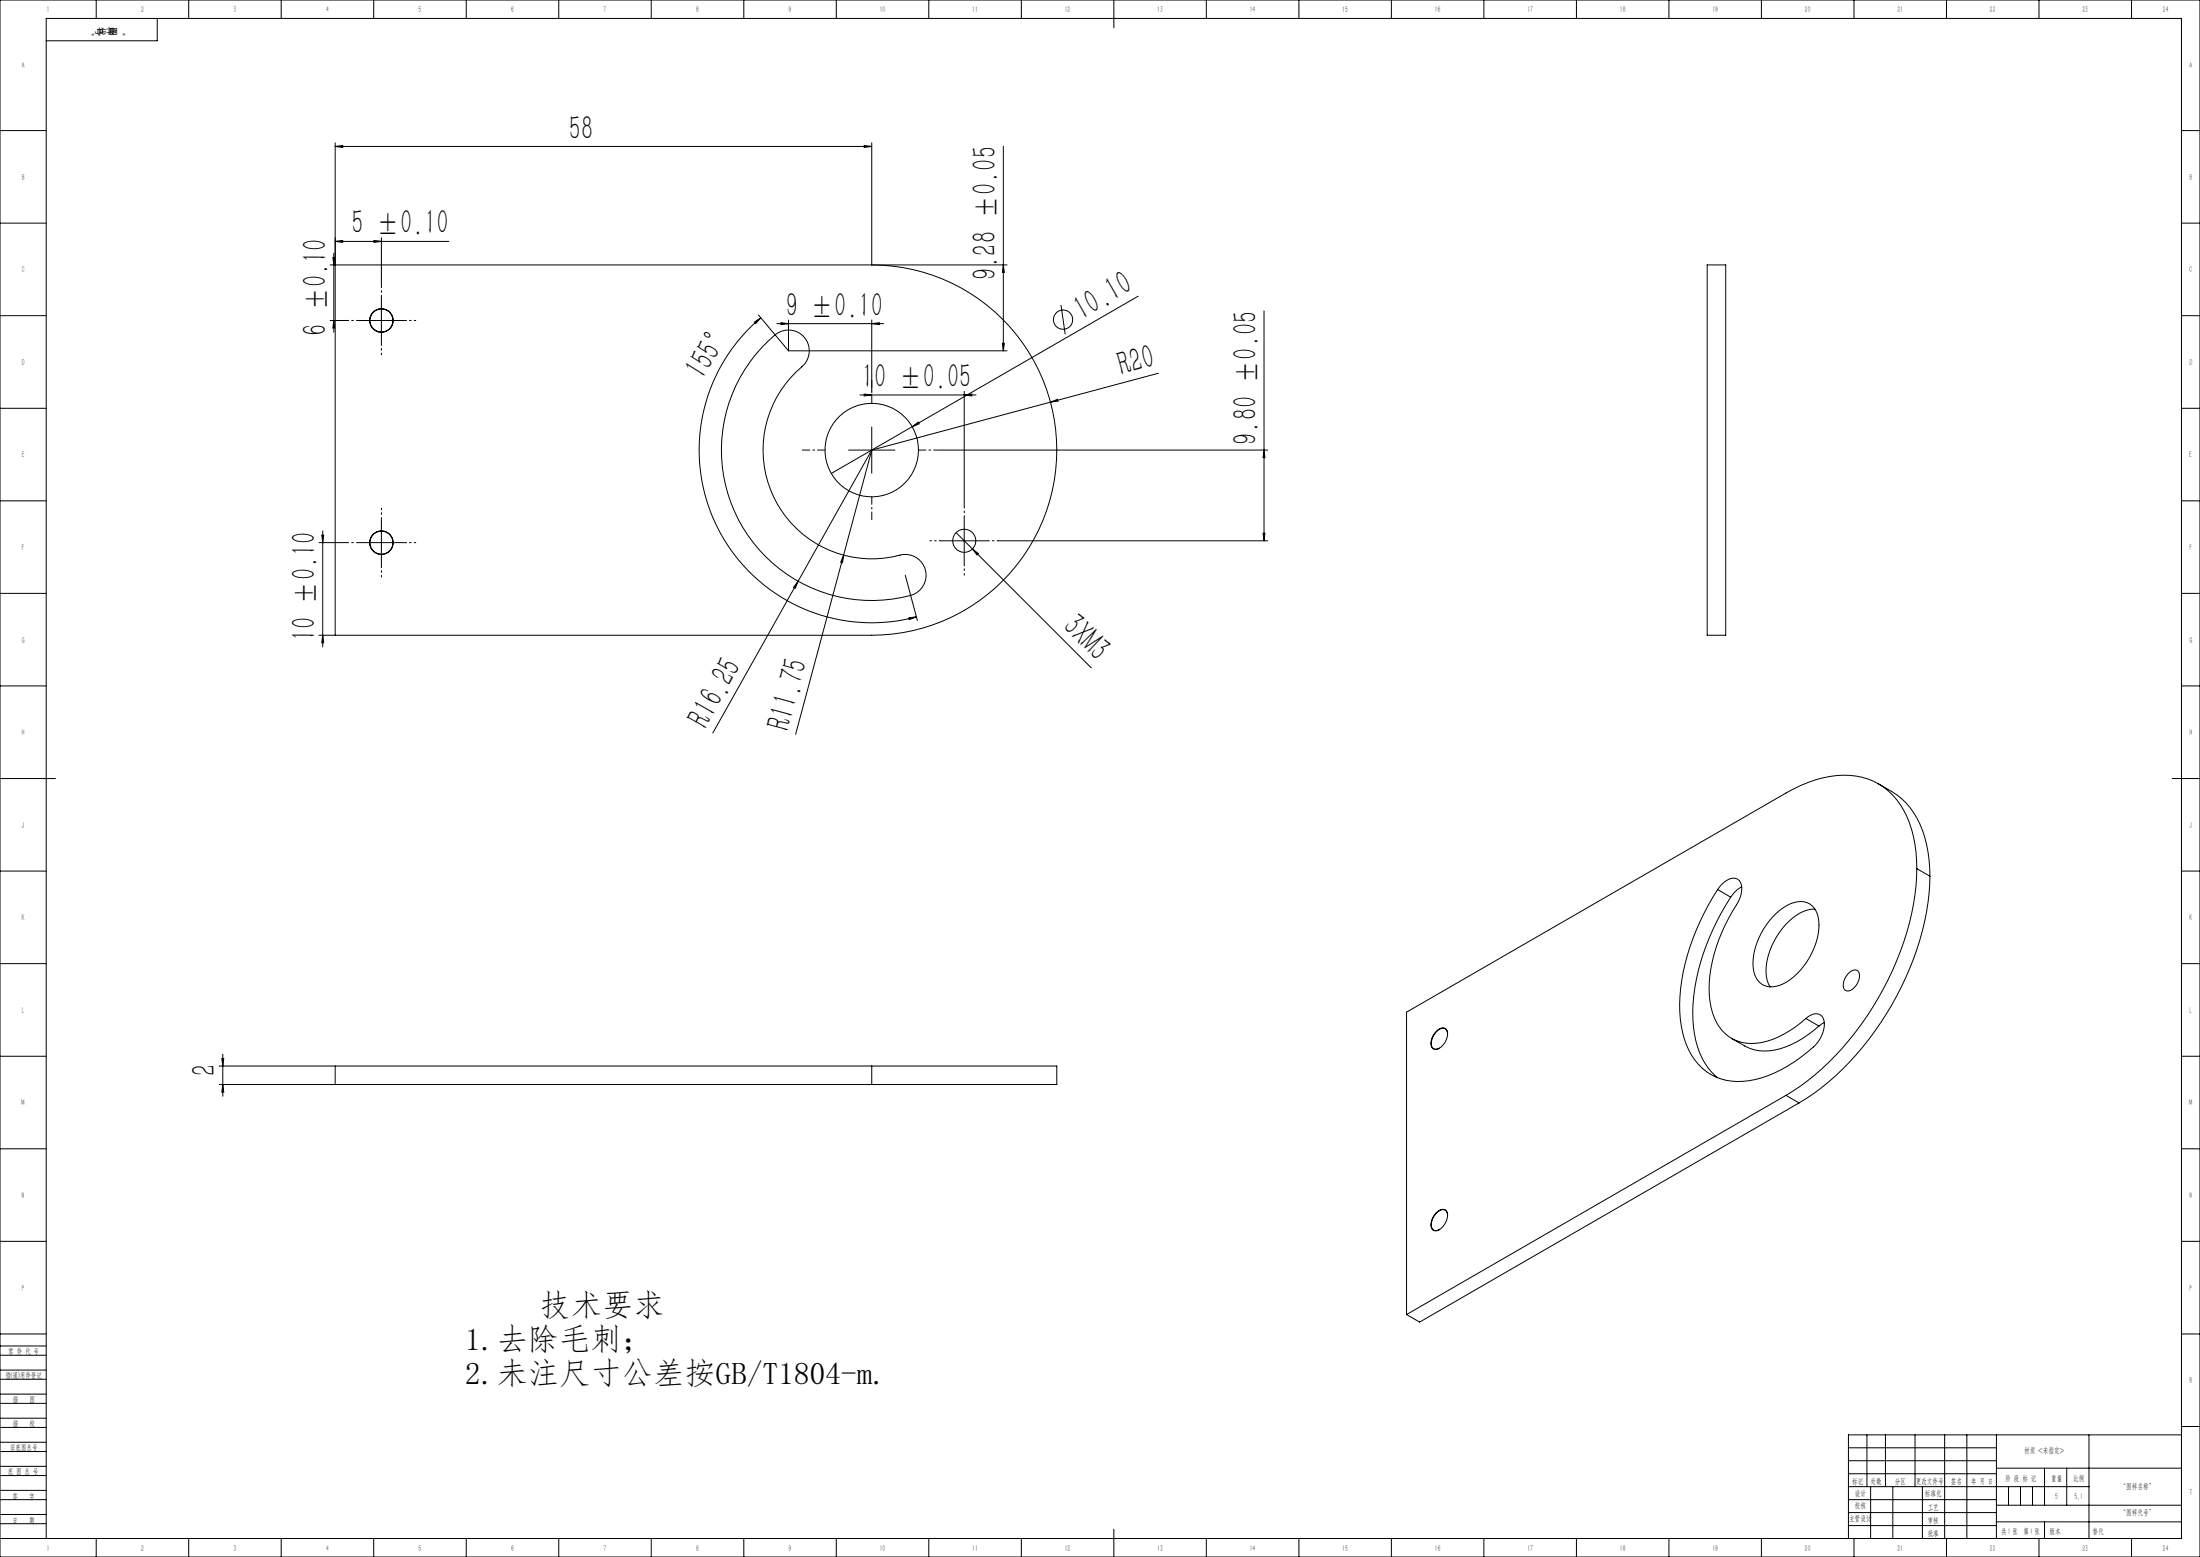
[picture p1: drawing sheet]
<svg xmlns="http://www.w3.org/2000/svg" width="1189mm" height="841mm" viewBox="0 0 1189 841" stroke-linecap="round" stroke-linejoin="round" font-family="sans-serif">
<g fill="none" stroke="#000" stroke-width=".54">
<path d="M0 0h1189v841h-1189zM52 0v10M85 10v12h-60M102 0v10M152 0v10M202 0v10M252 0v10M302 0v10M352 0v10M402 0v10M452 0v10M502 0v10"/>
<path d="M552 0v10M602 0v15M652 0v10M702 0v10M752 0v10M802 0v10M852 0v10M902 0v10M952 0v10M1002 0v10M1052 0v10M1102 0v10"/>
<path d="M1152 0v10M0 71h25M181 79h4v1zM181 77v266M181 79h290M467 79h4l-4 1zM471 77v66a100 100 0 0 1 100 100 100 100 0 0 1-100 100h-299M542 79v110M1179 71h10M0 121h25M180 139h1l-1 4zM180 137v42"/>
<path d="M181 130h4v1zM181 130h62M202 130h4l-4 1zM206 128v26M1179 121h10M178 143h366M542 143l1 4h-1zM615 160l-122 70M923 143h10v200h-10zM0 171h25M178 173h9M180 173l1 4h-1z"/>
<path d="M194 173h25M206 161v25M408 174l3-2-3 3zM410 170l16 19M411 172a93 93 0 0 0-23 114 93 93 0 0 0 107 47M420 175h57M422 174l4 1h-4zM426 173v16M471 175l4-1v1zM471 173v38M573 165l3 16M683 168v124"/>
<path d="M1179 171h10M415 184a13 13 0 0 1 18-4 11 11 0 0 1 0 18 59 59 0 0 0-14 73 59 59 0 0 0 69 29 11 11 0 0 1 12 9 11 11 0 0 1-8 13 81 81 0 0 1-92-39 81 81 0 0 1 15-99zM426 189h118M542 185h1l-1 4zM465 213h62M467 213h4l-4 1zM521 213h4v1zM521 211v62M568 217l4-1v1zM626 202l-155 41M0 221h25M471 231v25"/>
<path d="M493 230l3-2 1 1zM493 230l-44 26M1179 221h10M459 243h25M471 243l-40 71M471 243l-15 57M509 243h176M683 243l1 4h-1zM0 271h25M521 280v25M1179 271h10M172 293h15"/>
<path d="M174 289h1l-1 4zM174 287v62M194 293h25M206 281v25M456 300l-1 4h-1zM456 300l-26 97M509 292h25M517 288l9 9M526 297l3 2-1 1zM526 297l64 64M540 292h145M683 288h1l-1 4z"/>
<path d="M431 314l-1 4-1-1zM431 314l-46 82M489 311l7 24M0 321h25M491 334l4-1-4 2zM1179 321h10M174 343l1 4h-1zM0 371h25M1179 371h10M0 421h30M1015 423a45 45 0 0 1 27 37l1 13M1174 421h15"/>
<path d="M0 471h25M941 479l-3 3-3 3M1036 469a54 54 0 0 0-15-42 40 40 0 0 0-40-6l-8 3-8 4-205 119v163M1036 469a154 154 0 0 1-37 93 130 130 0 0 1-34 30M1036 469l7 4M1043 473a157 157 0 0 1-44 101l-15 14-12 8M1179 471h10M928 480a115 115 0 0 0-20 70 38 38 0 0 0 17 30 39 39 0 0 0 38-2 63 63 0 0 0 21-17 11 11 0 0 0 0-13h-2h-2l-4 2M928 480a10 10 0 0 1 11-5 10 10 0 0 1 0 14 81 81 0 0 0-15 52 23 23 0 0 0 20 22 43 43 0 0 0 32-13M928 480l7 5M935 485a115 115 0 0 0-20 69 39 39 0 0 0 13 28M960 493a16 16 0 0 1 18-5 17 17 0 0 1 4 19 36 36 0 0 1-22 26 10 10 0 0 1-13-12 39 39 0 0 1 13-28z"/>
<path d="M981 491a26 26 0 0 0-21 15 28 28 0 0 0-3 27M0 521h25M999 526a3 3 0 0 1 3-2 3 3 0 0 1 3 2 8 8 0 0 1-7 9 5 5 0 0 1 0-8zM1179 521h10M776 557a3 3 0 0 1 3-2 3 3 0 0 1 3 2 8 8 0 0 1-7 10 5 5 0 0 1 0-8zM782 559a2.9 2.9 0 0 0-2-4 2.9 2.9 0 0 0-3 2 8 8 0 0 0-3 9l2 1 2-1M976 550l7 4M983 554a45 45 0 0 1-32 14l-5-2-10-5M986 552l-3 2M0 571h25M118 576h353M120 572h1l-1 4z"/>
<path d="M120 569v23M181 576v10M471 576h100v10h-100M471 576v10M1179 571h10M118 586h353M120 586l1 4h-1zM965 592l-205 118M965 592l7 4M972 596l-205 118-7-4M0 621h25M1179 621h10"/>
<path d="M776 655a3 3 0 0 1 3-2 3 3 0 0 1 3 2 8 8 0 0 1-7 10 5 5 0 0 1 0-8zM782 656a2.9 2.9 0 0 0-2-3 2.9 2.9 0 0 0-3 2 8 8 0 0 0-3 9l2 1 2-1M0 671h25M1179 671h10M0 732h25M0 727h25M0 721h25M1179 721h10M0 745h25M0 740h25M0 758h25M0 753h25"/>
<path d="M0 771h25M0 766h25M0 779h25M1009 775v28M1019 775v28M1035 775v28M1051 775v56M1063 775v56M1079 775v56M1129 775v56M1179 771h10M1179 775h-180v56"/>
<path d="M0 784h25M0 797h25M0 792h25M999 782h80M999 789h80M999 796h80M1079 793h100M1105 793v20M1117 793v20M0 810h25M0 805h25M0 818h25"/>
<path d="M999 810h80M999 803h130M999 817h80M1011 803v28M1023 803v28M1039 803v28M1079 813h100M1085 803v10M1092 803v10M1098 803v10M0 823h25M0 831h1179v-821h-1154v821"/>
<path d="M52 831v10M102 831v10M152 831v10M202 831v10M252 831v10M302 831v10M352 831v10M402 831v10M452 831v10M502 831v10M552 831v10M602 826v15"/>
<path d="M652 831v10M702 831v10M752 831v10M802 831v10M852 831v10M902 831v10M952 831v10M999 824h80M1002 831v10M1052 831v10M1079 822h100M1102 831v10"/>
<path d="M1105 822v9M1152 831v10"/>
<circle cx="206" cy="173" r="6"/>
<circle cx="575" cy="173" r="5"/>
<circle cx="471" cy="243" r="25"/>
<circle cx="206" cy="293" r="6"/>
<circle cx="521" cy="292" r="6"/>
</g>
<path d="M471 218v-13M446 243h-13M496 243h13M471 268v13" fill="none" stroke="#000" stroke-width=".54" stroke-dasharray="30.5 1.3 1.3 1.3" stroke-dashoffset="26" stroke-linecap="butt"/>
<path d="M194 173h-7M206 161v-7M219 173h6M206 186v6M521 280v-7M194 293h-7M206 281v-7M219 293h6M509 292h-7M534 292h6M206 306v6M521 305v6" fill="none" stroke="#000" stroke-width=".54" stroke-dasharray="30.5 1.3 1.3 1.3" stroke-dashoffset="29.3" stroke-linecap="butt"/>
<g fill="#000">
<path d="M568 217l4-1v1zM493 230l3-2 1 1zM456 300l-1 4h-1zM526 297l3 2-1 1zM431 314l-1 4-1-1z"/>
<path d="M180 173l1 4h-1zM180 139h1l-1 4zM120 586l1 4h-1zM120 572h1l-1 4z"/>
<path d="M408 174l3-2-3 3zM491 334l4-1-4 2z"/>
<path d="M422 174l4 1h-4zM471 175l4-1v1zM181 79h4v1zM467 79h4l-4 1z"/>
<path d="M521 213h4v1zM467 213h4l-4 1zM202 130h4l-4 1zM181 130h4v1z"/>
<path d="M174 289h1l-1 4zM174 343l1 4h-1zM542 143l1 4h-1zM542 185h1l-1 4zM683 243l1 4h-1zM683 288h1l-1 4z"/>
</g>
<g font-size="18.8">
<text x="307" y="75">58</text>
<text x="190" y="127">5 ±0.10</text>
<text x="539" y="151" transform="rotate(-90 539 151)">9.28 ±0.05</text>
<text x="425" y="171">9 ±0.10</text>
<text x="585" y="173" transform="rotate(-30 585 173)">10.10</text>
<text x="177" y="181" transform="rotate(-90 177 181)">6 ±0.10</text>
<text x="606" y="203" transform="rotate(-15 606 203)">R20</text>
<text x="380" y="206" transform="rotate(-58 380 206)">155°</text>
<text x="466" y="210">10 ±0.05</text>
<text x="679" y="240" transform="rotate(-90 679 240)">9.80 ±0.05</text>
<text x="574" y="339" transform="rotate(45 574 339)">3XM3</text>
<text x="171" y="346" transform="rotate(-90 171 346)">10 ±0.10</text>
<text x="382" y="394" transform="rotate(-61 382 394)">R16.25</text>
<text x="426" y="396" transform="rotate(-75 426 396)">R11.75</text>
<text x="117" y="581" transform="rotate(-90 117 581)">2</text>
</g>
<g font-size="16.9">
<text x="292" y="711">技术要求</text>
<text x="251" y="729">1.去除毛刺；</text>
<text x="251" y="748">2.未注尺寸公差按GB/T1804-m.</text>
</g>
<g font-size="4.8" fill="#0a0605">
<text x="51" y="16" transform="rotate(-180 51 16)">”</text>
<text x="52" y="14" transform="rotate(90 52 14)">号</text>
<text x="53" y="14" transform="rotate(90 53 14)">代</text>
<text x="58" y="14" transform="rotate(90 58 14)">样</text>
<text x="60" y="14" transform="rotate(90 60 14)">图</text>
<text x="68" y="16" transform="rotate(-180 68 16)">“</text>
</g>
<g font-size="4.4">
<text x="25" y="7">1</text>
<text x="76" y="7">2</text>
<text x="126" y="7">3</text>
<text x="176" y="7">4</text>
<text x="226" y="7">5</text>
<text x="276" y="7">6</text>
<text x="326" y="7">7</text>
<text x="376" y="7">8</text>
<text x="426" y="7">9</text>
<text x="475" y="7">10</text>
<text x="525" y="7">11</text>
<text x="575" y="7">12</text>
<text x="625" y="7">13</text>
<text x="675" y="7">14</text>
<text x="725" y="7">15</text>
<text x="775" y="7">16</text>
<text x="825" y="7">17</text>
<text x="875" y="7">18</text>
<text x="925" y="7">19</text>
<text x="975" y="7">20</text>
<text x="1025" y="7">21</text>
<text x="1075" y="7">22</text>
<text x="1125" y="7">23</text>
<text x="1169" y="7">24</text>
<text x="12" y="37">A</text>
<text x="1183" y="37">A</text>
<text x="12" y="97">B</text>
<text x="1183" y="97">B</text>
<text x="12" y="147">C</text>
<text x="1183" y="147">C</text>
<text x="12" y="197">D</text>
<text x="1183" y="197">D</text>
<text x="12" y="247">E</text>
<text x="1183" y="247">E</text>
<text x="12" y="297">F</text>
<text x="1183" y="297">F</text>
<text x="12" y="347">G</text>
<text x="1183" y="347">G</text>
<text x="12" y="397">H</text>
<text x="1183" y="397">H</text>
<text x="12" y="447">J</text>
<text x="1183" y="447">J</text>
<text x="12" y="497">K</text>
<text x="1183" y="497">K</text>
<text x="12" y="547">L</text>
<text x="1183" y="547">L</text>
<text x="12" y="597">M</text>
<text x="1183" y="597">M</text>
<text x="12" y="647">N</text>
<text x="1183" y="647">N</text>
<text x="12" y="697">P</text>
<text x="1183" y="697">P</text>
<text x="4" y="731">零 件 代 号</text>
<text x="3" y="744">借(通)用件登记</text>
<text x="1183" y="747">R</text>
<text x="7" y="757">描</text>
<text x="16" y="757">图</text>
<text x="7" y="771">描</text>
<text x="16" y="771">校</text>
<text x="5" y="783">旧底图总号</text>
<text x="1094" y="785">材质 &lt;未指定&gt;</text>
<text x="4" y="796">底 图 总 号</text>
<text x="1001" y="801">标记</text>
<text x="1011" y="801">处数</text>
<text x="1024" y="801">分区</text>
<text x="1035" y="801">更改文件号</text>
<text x="1054" y="801">签名</text>
<text x="1065" y="801">年 月 日</text>
<text x="1084" y="800">阶 段 标 记</text>
<text x="1109" y="800">重量</text>
<text x="1120" y="800">比例</text>
<text x="7" y="809">签</text>
<text x="16" y="809">字</text>
<text x="1002" y="808">设计</text>
<text x="1040" y="808">标准化</text>
<text x="1111" y="809">5</text>
<text x="1146" y="804">“图样名称”</text>
<text x="1183" y="807">T</text>
<text x="1002" y="815">校核</text>
<text x="1042" y="815">工艺</text>
<text x="999" y="822">主管设计</text>
<text x="1146" y="818">“图样代号”</text>
<text x="7" y="822">日</text>
<text x="16" y="822">期</text>
<text x="1042" y="822">审核</text>
<text x="1042" y="829">批准</text>
<text x="1082" y="828">共 张 第 张</text>
<text x="1085" y="828">1</text>
<text x="1097" y="828">1</text>
<text x="1108" y="828">版本</text>
<text x="25" y="838">1</text>
<text x="76" y="838">2</text>
<text x="126" y="838">3</text>
<text x="176" y="838">4</text>
<text x="226" y="838">5</text>
<text x="276" y="838">6</text>
<text x="326" y="838">7</text>
<text x="376" y="838">8</text>
<text x="426" y="838">9</text>
<text x="475" y="838">10</text>
<text x="525" y="838">11</text>
<text x="575" y="838">12</text>
<text x="625" y="838">13</text>
<text x="675" y="838">14</text>
<text x="725" y="838">15</text>
<text x="775" y="838">16</text>
<text x="825" y="838">17</text>
<text x="875" y="838">18</text>
<text x="925" y="838">19</text>
<text x="975" y="838">20</text>
<text x="1025" y="838">21</text>
<text x="1075" y="838">22</text>
<text x="1125" y="838">23</text>
<text x="1169" y="838">24</text>
</g>
<g font-size="4.4" fill="#0a0605">
<text x="1121" y="809">5:1</text>
<text x="1131" y="828">替代</text>
</g>
</svg>
